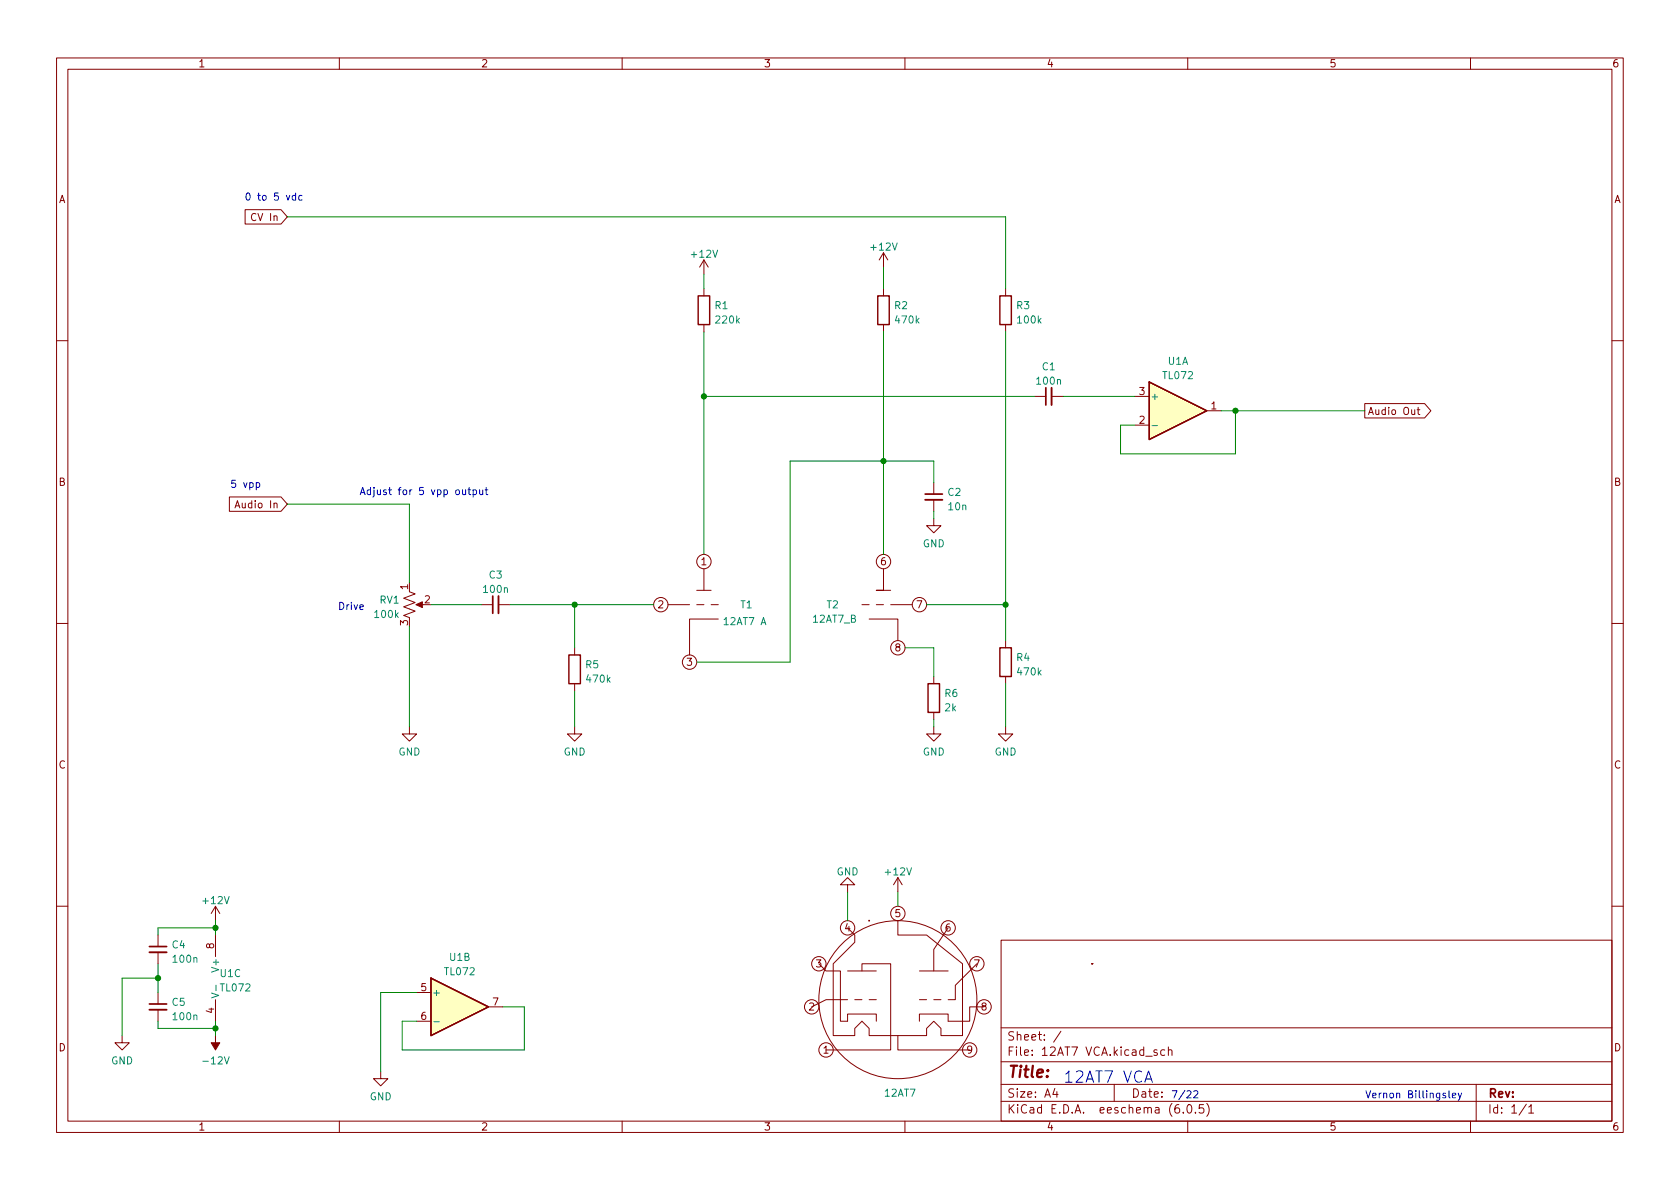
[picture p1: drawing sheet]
<svg xmlns="http://www.w3.org/2000/svg" width="297mm" height="210mm" viewBox="0 0 297 210" stroke-linecap="round" stroke-linejoin="round" font-family="sans-serif">
<g fill="none" stroke="#840000" stroke-width=".18">
<path d="M10 10.2h277v190.1h-277zM12 12.2h273v186.1h-273zM60 10.2v2M110 10.2v2M160 10.2v2M210 10.2v2M260 10.2v2M43.3 37.1h6.4l1.1 1.2-1.1 1.3h-6.4zM124.5 46l-.8 1.2M124.5 46v2.5M124.5 51v1.3M124.5 57.4v1.3"/>
<path d="M124.5 46l.7 1.2M156.2 44.7l-.8 1.3M156.2 44.7v2.5M156.2 51v1.3M156.2 57.4v1.3M156.2 44.7l.8 1.3M177.8 51v1.3M177.8 57.4v1.3M10 60.2h2M182.9 70.1h2M185.9 70.1h2.1M200.7 70.1h2.5"/>
<path d="M200.7 75.2h2.5M213.4 72.6h2.5M241.3 71.4h10.6l1.1 1.2-1.1 1.3h-10.6zM250.6 72.5h.4M250.7 72v1.1l.3 .2M285 60.2h2M40.6 87.9h9.1l1.1 1.2-1.1 1.3h-9.1zM41.6 89.8l.4-1.3 .4 1.3M41.7 89.5h.6M165.1 91.7v1.3h1.3l-1.3 1.2-1.3-1.2h1.3M165.1 85.3v2.1M165.1 88.4v2"/>
<path d="M10 110.2h2M72.4 104.6l1 .4-2 .8 2 .7-2 .8 2 .8-2 .7 1 .4M73.9 106.9h1M85.1 106.9h2M88.1 106.9h2.1M101.6 114.5v1.3M118.1 106.9h3.8M123.2 106.9h1.3M123.2 104.4h2.5M124.5 100.6v3.8M125.7 106.9h1.3M127 109.5h-5.1v6.3"/>
<path d="M152.4 106.9h1.3M153.7 109.5h5v3.8M154.9 106.9h1.3M156.2 100.6v3.8h-1.3h2.6M157.5 106.9h3.8M165.1 119.6v1.3M177.8 113.3v1.2M177.8 119.6v1.3M285 110.2h2M72.4 128.5v1.3h1.3l-1.3 1.3-1.3-1.3h1.3M101.6 128.5v1.3h1.3l-1.3 1.3-1.3-1.3h1.3M101.6 120.9v1.3"/>
<path d="M165.1 128.5v1.3h1.3l-1.3 1.3-1.3-1.3h1.3M165.1 126v1.2M177.8 128.5v1.3h1.3l-1.3 1.3-1.3-1.3h1.3M149.9 156.5h-1.3l1.3-1.3 1.2 1.3h-1.2v1.2M158.7 155.2l-.7 1.3M158.7 155.2v2.5M158.7 155.2l.8 1.3M10 160.2h2M27.9 165.3v2.1M27.9 168.4v2M27.9 175.5v2M27.9 178.6v2"/>
<path d="M38.1 160.3l-.8 1.2M38.1 160.3v2.5M38.1 165.3v3.9M38.1 176.8v3.8M38.1 160.3l.8 1.2M73.7 175.5h2.5M86.4 178h2.5M144.8 170.4l1.2 1.3h2.6v8.9h1.3v-1.3h5v1.3M149.9 176.8h-3.9l-2.5 1.2M149.9 171.7h5M151.1 176.8h1.3M152.4 171.7v-1.3h5.1v15.3h-11.5"/>
<path d="M153.7 162.8h.1M153.7 176.8h1.2M158.7 162.8v2.5h5.1l6.4 5.1v12.7h-3.8v-1.2l-1.3-1.3-1.3 1.3v1.2h-10.1v-1.2l-1.3-1.3-1.3 1.3v1.2h-3.8v-12.7l3.8-3.8v-1.3l-1.2-1.2M162.6 176.8h1.2M162.6 171.7h5M165.1 176.8h1.3M167.6 164.1l-2.5 3.8v3.8M172.7 170.4l-3.8 3.8v2.6h-1.3M174 178h-2.6v2.6h-3.8v-1.3h-5v1.3M177 166.3h108v32h-108zM193 170.4h.1M285 160.2h2"/>
<path d="M21.6 183.1v1.3h1.3l-1.3 1.3-1.3-1.3h1.3M60 198.3v2M67.3 189.5v1.2h1.3l-1.3 1.3-1.3-1.3h1.3M73.7 180.6h2.5M110 198.3v2M158.7 183.1v2.6h12.7M160 198.3v2M177 194.8h108M177 191.8h108M177 187.8h108M177 181.8h108M186.5 192.5l-.4 1h1"/>
<path d="M186.9 193v1M187.6 182.4l-1.3 1.9M197 191.8v3M204.6 185.7l-.4-.1-.2 .2 .1 .3 .5 .1v.4h-.6M205.9 185.7l-.4-.1-.3 .3v.4l.2 .3h.5M206.6 185.8l.2-.2 .3 .1 .1 .9M206.6 185.1v1.5M208.4 195.3a.59 .59 0 0 0-.7 .7v.5l.2 .3h.4l.2-.1 .1-.5-.2-.2-.4-.1-.3 .3M209.2 196.7v.1M210 198.3v2M210.1 195.4l.1-.1a.81 .81 0 0 1 .6 .7 .81 .81 0 0 1-.3 .8h-.1a.81 .81 0 0 1-.6-.6 .81 .81 0 0 1 .3-.8zM211.4 196.7v.1"/>
<path d="M212.8 195.3h-.7l-.1 .7 .2-.1 .5 .1 .2 .2-.1 .5-.2 .1-.6-.1M213.4 195.1a1.72 1.72 0 0 1 0 2.3M260 198.3v2M261 191.8v6.5M269.9 195.3l-1.3 1.9M270.3 195.8l.4-.5v1.5M270.3 196.8h.9"/>
<circle cx="124.5" cy="99.3" r="1.27"/>
<circle cx="156.2" cy="99.3" r="1.27"/>
<circle cx="116.8" cy="106.9" r="1.27"/>
<circle cx="121.9" cy="117.1" r="1.27"/>
<circle cx="158.7" cy="114.5" r="1.27"/>
<circle cx="162.6" cy="106.9" r="1.27"/>
<circle cx="143.5" cy="178" r="1.27"/>
<circle cx="144.8" cy="170.4" r="1.27"/>
<circle cx="149.9" cy="164.1" r="1.27"/>
<circle cx="158.7" cy="176.8" r="14"/>
<circle cx="158.7" cy="161.5" r="1.27"/>
<circle cx="167.6" cy="164.1" r="1.27"/>
<circle cx="172.7" cy="170.4" r="1.27"/>
<circle cx="174" cy="178" r="1.27"/>
<circle cx="146" cy="185.7" r="1.27"/>
<circle cx="171.4" cy="185.7" r="1.27"/>
</g>
<path d="M123.4 52.3h2.1v5.1h-2.1zM155.2 52.3h2v5.1h-2zM176.8 52.3h2v5.1h-2zM203.2 67.6l10.2 5-10.2 5.1zM100.6 115.8h2v5.1h-2zM176.8 114.5h2v5.1h-2zM164.1 120.9h2v5.1h-2zM76.2 173l10.2 5-10.2 5.1z" fill="none" stroke="#840000" stroke-width=".25"/>
<g fill="#ffffc2" stroke="#ffffc2" stroke-width=".18">
<path d="M76.2 173l10.2 5-10.2 5.1z"/>
<path d="M203.2 67.6l10.2 5-10.2 5.1z"/>
</g>
<path d="M203.7 75.3h1M37.4 175.6l1.3 .4-1.3 .5M38.2 174.2v1M76.7 180.7h1" fill="none" stroke="#008484" stroke-width=".18"/>
<g fill="#840000" stroke="#840000" stroke-width=".18">
<path d="M38.1 183.1v1.3h.8l-.8 1.3-.8-1.3h.8z"/>
<path d="M73.5 106.9l1.2-.5v1z"/>
<circle cx="153.7" cy="162.8" r=".08"/>
</g>
<path d="M185.9 68.6v3M163.6 88.4h3M88.1 105.4v3.1M26.4 168.4h3.1M26.4 178.6h3.1" fill="none" stroke="#840000" stroke-width=".33"/>
<path d="M184.9 68.6v3M163.6 87.4h3M87.1 105.4v3.1M26.4 167.4h3.1M26.4 177.5h3.1" fill="none" stroke="#840000" stroke-width=".3"/>
<g fill="none" stroke="#0000c2" stroke-width=".18">
<path d="M52.3 34.6h-.4l-.2 .2 .1 .5h.5M52.3 34.1v1.3M53.4 34.6h-.3l-.3 .2 .1 .5h.5M45.3 85.4h.4l.2 .2-.1 .5h-.5M81.8 86.6v.8l.3 .1 .2-.2M82.3 86.6v.9M82.7 86.6h.5M82.9 86.2v1.1l.3 .2M83.7 86.7l.3-.1 .3 .3-.2 .5h-.4M83.7 86.6v1.3M84.8 86.6l.1 .8 .3 .1 .1-.2M85.3 86.6v.9"/>
<path d="M85.8 86.6h.5M86 86.2v1.1l.3 .2M202.4 191.4l.7-2 .7 2M211.1 193l.5-.1 .2 .3-.8 .9h.8M256.2 192.9v1.1l.2 .1M256.8 193.7l.6-.1-.1-.2-.3-.1-.2 .2 .1 .6h.4M257.8 193.3l.3 .8M258.4 193.3l-.4 1.2-.2 .1"/>
</g>
<g fill="none" stroke="#008400" stroke-width=".18">
<path d="M50.8 38.3h127v12.7M124.5 48.5v2.5M124.5 58.7v39.3M156.2 47.2v3.8M156.2 58.7v39.3M177.8 58.7v54.6M124.5 70.1h58.4M188 70.1h12.7M215.9 72.6h25.4M218.4 72.6v7.7h-20.3v-5.1h2.6M50.8 89.1h21.6v14M165.1 85.3v-3.8h-25.4v35.6h-16.5"/>
<path d="M165.1 90.4v1.3M72.4 110.7v17.8M76.2 106.9h8.9M90.2 106.9h25.4M101.6 106.9v7.6M160 114.5h5.1v5.1M163.8 106.9h14M101.6 122.2v6.3M165.1 127.2v1.3M177.8 120.9v7.6M149.9 157.7v5.1M158.7 157.7v2.6"/>
<path d="M27.9 170.4v5.1M27.9 173h-6.3v10.1M38.1 162.8v2.5M38.1 164.1h-10.2v1.2M73.7 175.5h-6.4v14M88.9 178h3.8v7.7h-21.6v-5.1h2.6M27.9 180.6v1.3h10.2M38.1 180.6v2.5"/>
</g>
<g fill="#008400" stroke="#008400" stroke-width=".18">
<circle cx="177.8" cy="106.9" r=".46"/>
<circle cx="156.2" cy="81.5" r=".46"/>
<circle cx="101.6" cy="106.9" r=".46"/>
<circle cx="218.4" cy="72.6" r=".46"/>
<circle cx="124.5" cy="70.1" r=".46"/>
<circle cx="38.1" cy="164.1" r=".46"/>
<circle cx="38.1" cy="181.9" r=".46"/>
<circle cx="27.9" cy="173" r=".46"/>
</g>
<text font-size="2.8" fill="#840000" x="178" y="190.6">Title:</text>
<text font-size="2.8" fill="#0000c2" x="188" y="191.5">12AT7 VCA</text>
<g font-size="2.1" fill="#840000">
<text x="178" y="184">Sheet: /</text>
<text x="178" y="186.7">File: 12AT7 VCA.kicad_sch</text>
<text x="178" y="196.9">KiCad E.D.A. eeschema (6.0.5)</text>
<text x="178" y="194.1">Size: A4</text>
<text x="200" y="194.1">Date:</text>
<text x="263" y="194.1">Rev:</text>
<text x="263" y="196.9">Id: 1/1</text>
</g>
<g font-size="1.8" fill="#840000">
<text x="35" y="11.9">1</text>
<text x="85" y="11.9">2</text>
<text x="135" y="11.9">3</text>
<text x="185" y="11.9">4</text>
<text x="235" y="11.9">5</text>
<text x="285" y="11.9">6</text>
<text x="10.3" y="35.9">A</text>
<text x="285.3" y="35.9">A</text>
<text x="44.9" y="39.1">CV In</text>
<text x="201.4" y="69.8">3</text>
<text x="201.4" y="74.9">2</text>
<text x="214.1" y="72.4">1</text>
<text x="241.8" y="73.4">Audio Out</text>
<text x="10.3" y="85.9">B</text>
<text x="42.3" y="89.9">Audio In</text>
<text x="285.3" y="85.9">B</text>
<text x="124" y="99.9">1</text>
<text x="155.7" y="99.9">6</text>
<text x="72.1" y="104.2" transform="rotate(-90 72.1 104.2)">1</text>
<text x="75.1" y="106.7">2</text>
<text x="116.3" y="107.6">2</text>
<text x="162.1" y="107.6">7</text>
<text x="72.1" y="110.6" transform="rotate(-90 72.1 110.6)">3</text>
<text x="121.4" y="117.7">3</text>
<text x="158.3" y="115.2">8</text>
<text x="10.3" y="135.9">C</text>
<text x="285.3" y="135.9">C</text>
<text x="37.8" y="167.7" transform="rotate(-90 37.8 167.7)">8</text>
<text x="149.4" y="164.7">4</text>
<text x="158.3" y="162.2">5</text>
<text x="167.1" y="164.7">6</text>
<text x="144.3" y="171.1">3</text>
<text x="172.2" y="171.1">7</text>
<text x="37.8" y="179.2" transform="rotate(-90 37.8 179.2)">4</text>
<text x="74.4" y="175.3">5</text>
<text x="87.1" y="177.8">7</text>
<text x="143" y="178.7">2</text>
<text x="173.5" y="178.7">8</text>
<text x="10.3" y="185.9">D</text>
<text x="74.4" y="180.3">6</text>
<text x="285.3" y="185.9">D</text>
<text x="145.6" y="186.3">1</text>
<text x="171" y="186.3">9</text>
<text x="35" y="199.9">1</text>
<text x="85" y="199.9">2</text>
<text x="135" y="199.9">3</text>
<text x="185" y="199.9">4</text>
<text x="235" y="199.9">5</text>
<text x="285" y="199.9">6</text>
</g>
<g font-size="1.8" fill="#0000c2">
<text x="43.2" y="35.5">0 to 5 vdc</text>
<text x="40.6" y="86.3">5 vpp</text>
<text x="63.5" y="87.5">Adjust for 5 vpp output</text>
<text x="59.7" y="107.8">Drive</text>
<text x="207" y="194.2">7/22</text>
<text x="241.3" y="194.2">Vernon Billingsley</text>
</g>
<g font-size="1.8" fill="#008484">
<text x="122.4" y="45.6">+12V</text>
<text x="154.1" y="44.3">+12V</text>
<text x="126.4" y="54.7">R1</text>
<text x="126.7" y="57.2">220k</text>
<text x="158.2" y="54.7">R2</text>
<text x="158.4" y="57.2">470k</text>
<text x="179.8" y="54.7">R3</text>
<text x="180" y="57.2">100k</text>
<text x="184.3" y="65.5">C1</text>
<text x="206.5" y="64.5">U1A</text>
<text x="183.4" y="68">100n</text>
<text x="203.3" y="70.7">+</text>
<text x="205.7" y="67">TL072</text>
<text x="167.6" y="87.7">C2</text>
<text x="167.8" y="90.2">10n</text>
<text x="163.1" y="96.8">GND</text>
<text x="67.2" y="106.7">RV1</text>
<text x="85.6" y="104.8">100n</text>
<text x="86.5" y="102.3">C3</text>
<text x="130.9" y="107.6">T1</text>
<text x="146.2" y="107.6">T2</text>
<text x="66.4" y="109.3">100k</text>
<text x="128.1" y="110.5">12AT7 A</text>
<text x="143.8" y="110.1">12AT7_B</text>
<text x="103.6" y="118.2">R5</text>
<text x="179.8" y="116.9">R4</text>
<text x="180" y="119.4">470k</text>
<text x="103.8" y="120.7">470k</text>
<text x="167.1" y="123.2">R6</text>
<text x="167.1" y="125.8">2k</text>
<text x="70.4" y="133.6">GND</text>
<text x="99.6" y="133.6">GND</text>
<text x="163.1" y="133.6">GND</text>
<text x="175.8" y="133.6">GND</text>
<text x="147.9" y="154.8">GND</text>
<text x="156.7" y="154.8">+12V</text>
<text x="36" y="159.9">+12V</text>
<text x="30.5" y="167.7">C4</text>
<text x="30.7" y="170.2">100n</text>
<text x="38.7" y="171.5" transform="rotate(-90 38.7 171.5)">V+</text>
<text x="39" y="172.8">U1C</text>
<text x="78.7" y="172.4">TL072</text>
<text x="79.5" y="169.9">U1B</text>
<text x="30.5" y="177.9">C5</text>
<text x="39.1" y="175.3">TL072</text>
<text x="76.3" y="176.1">+</text>
<text x="30.7" y="180.4">100n</text>
<text x="19.6" y="188.2">GND</text>
<text x="36.2" y="188.2">-12V</text>
<text x="65.3" y="194.6">GND</text>
<text x="156.5" y="193.9">12AT7</text>
</g>
</svg>
